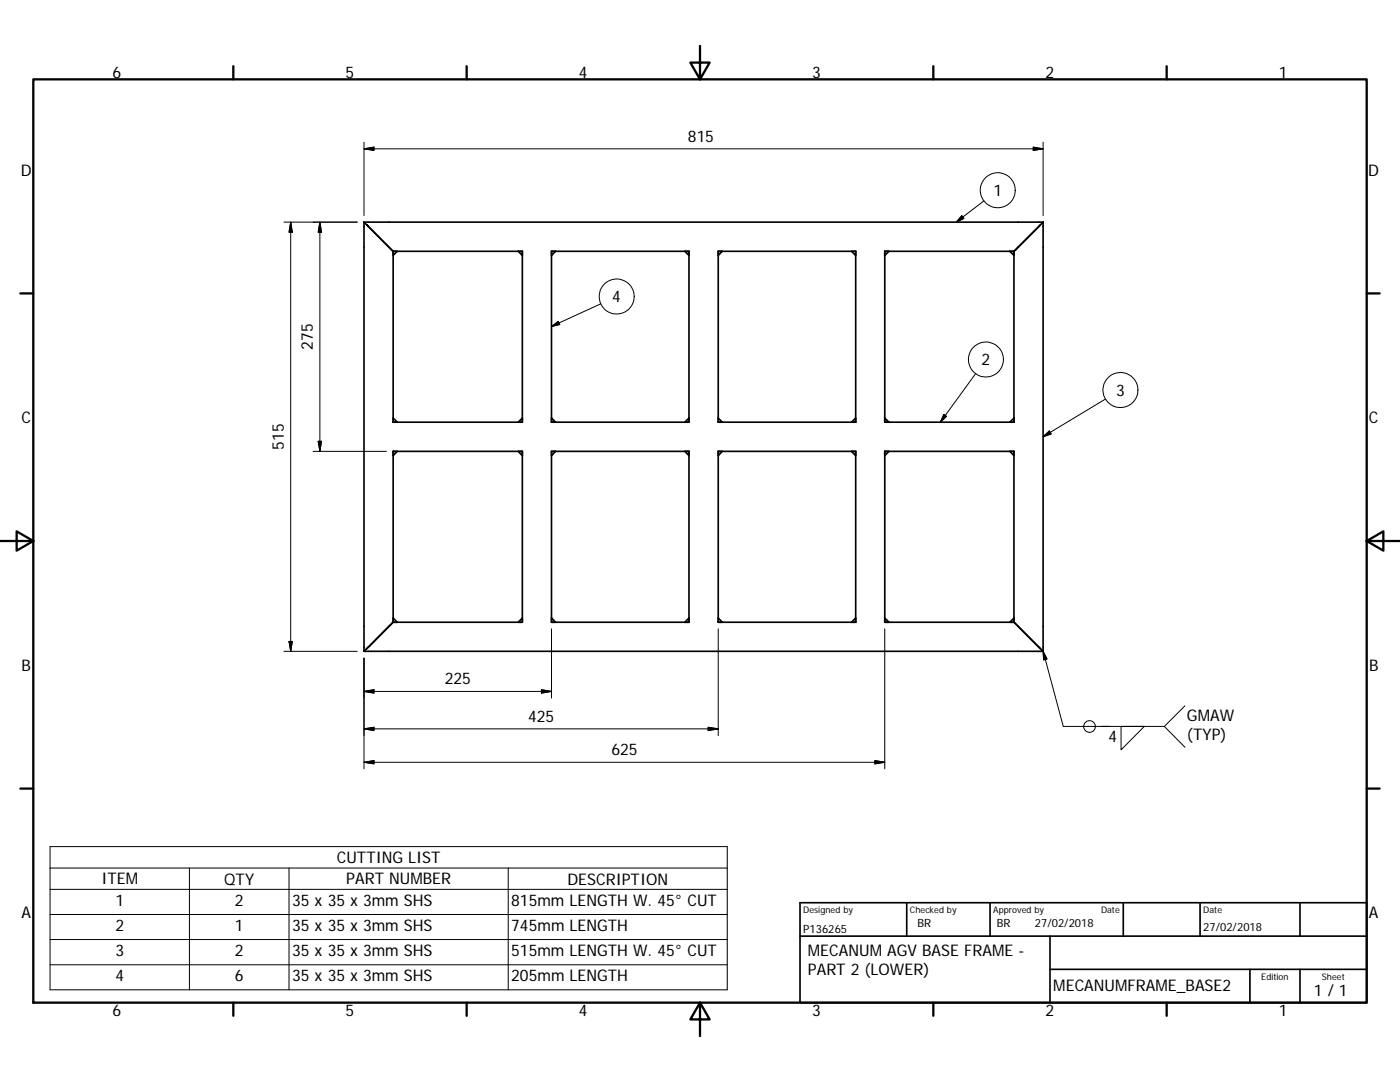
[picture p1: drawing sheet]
<svg xmlns="http://www.w3.org/2000/svg" width="279mm" height="216mm" viewBox="0 0 279 216" stroke-linecap="round" stroke-linejoin="round" font-family="sans-serif">
<g fill="none" stroke="#000" stroke-width=".33">
<path d="M72.6 44.3l.6 .6M72.6 44.3v85.7M72.6 44.3h135.6M73.2 44.9l.3 .3zM73.5 45.2l5 4.9zM78.5 50.1h25.7v34.1h-25.7zM79.3 50.1l-.8 .9M103.4 50.1l.8 .9M110.1 50.1h27.4v34.1h-27.4zM110.9 50.1l-.8 .9M136.7 50.1l.8 .9M143.3 50.1h27.5v34.1h-27.5z"/>
<path d="M144.1 50.1l-.8 .9M169.9 50.1l.9 .9M176.6 50.1h25.8v34.1h-25.8zM177.4 50.1l-.8 .9M201.5 50.1l.9 .9M208.2 44.3v85.7M208.2 44.3l-5.8 5.8M78.5 90.1h25.7v34.1h-25.7zM78.5 83.4l.8 .8M79.3 90.1l-.8 .8M103.4 90.1l.8 .8M104.2 83.4l-.8 .8"/>
<path d="M110.1 90.1h27.4v34.1h-27.4zM110.1 83.4l.8 .8M110.9 90.1l-.8 .8M136.7 90.1l.8 .8M137.5 83.4l-.8 .8M143.3 90.1h27.5v34.1h-27.5zM143.3 83.4l.8 .8M144.1 90.1l-.8 .8M169.9 90.1l.9 .8M170.8 83.4l-.9 .8M176.6 83.4l.8 .8M176.6 90.1h25.8v34.1h-25.8z"/>
<path d="M177.4 90.1l-.8 .8M201.5 90.1l.9 .8M202.4 83.4l-.9 .8M72.6 130h135.6M78.5 123.3l.8 .9M78.5 124.2l-5.9 5.8M104.2 123.3l-.8 .9M110.1 123.3l.8 .9M137.5 123.3l-.8 .9M143.3 123.3l.8 .9M170.8 123.3l-.9 .9M176.6 123.3l.8 .9"/>
<path d="M202.4 124.2l5.8 5.8M202.4 123.3l-.9 .9M159.7 186.8h113.1M159.7 180.1h113.1v20h-113.1zM181 180.1v6.7M197.6 180.1v6.7M209.5 186.8v13.3M209.5 193.4h63.3M224.2 180.1v6.7M239.5 180.1v6.7M249.4 193.4v6.7M259.4 180.1v6.7"/>
<path d="M259.4 193.4v6.7"/>
</g>
<g fill="none" stroke="#000" stroke-width=".46">
<path d="M6.6 15.8h266.2v184.3h-266.2zM46.6 13.2v2.6M93.1 13.2v2.6M139.7 9.2v6.6l-1.9-3.3h3.8l-1.9 3.3M186.3 13.2v2.6M232.8 13.2v2.6M4.1 58.5h2.5M272.8 58.5h2.5M0 107.9h6.6M3.3 106l3.3 1.9-3.3 2zM272.8 107.9l3.3-1.9v3.9zM272.8 107.9h6.6"/>
<path d="M4.1 157.4h2.5M272.8 157.4h2.5M46.6 200.1v2.6M93.1 200.1v2.6M139.7 200.1l1.9 3.3h-3.8l1.9-3.3v6.6M186.3 200.1v2.6M232.8 200.1v2.6"/>
</g>
<g fill="none" stroke="#000" stroke-width=".2">
<path d="M72.6 29.7l2-.3v.6zM72.6 29.7h135.6M72.6 28.4v14.6M206.2 29.4l2 .3-2 .3zM208.2 28.4v14.6M56.7 44.3h14.6M58 44.3l.3 2h-.6zM58 44.3v85.7M63.8 44.3l.4 2h-.7zM63.8 44.3v45.8M191.9 43.1l.5 .5-1.6 .7zM196.4 40.1l-5.6 4.2"/>
<path d="M110.1 65.2l1.3-1.1 .3 .6zM119.9 60.6l-9.8 4.6M194.7 74.5l-7 9.7M220.6 79.6l-12.4 7.5M62.5 90.1h14.6M63.5 88.1h.7l-.4 2zM188.4 82.7l.5 .4-1.2 1.1zM208.2 87.1l1.2-1.1 .4 .6zM56.7 130h14.6M57.7 128h.6l-.3 2zM72.6 138l2-.4v.7zM72.6 138h37.5"/>
<path d="M72.6 131.3v22.1M108.1 137.6l2 .4-2 .3zM110.1 125.5v13.8M143.3 125.5v21.3M176.6 125.5v27.9M208.2 130l4 14.9h9.2M208.2 130l.7 1.5-.6 .2zM72.6 145.4l2-.3v.7zM72.6 152.1l2-.3v.6zM72.6 152.1h104M141.3 145.1l2 .3-2 .4zM143.3 145.4h-70.7"/>
<path d="M174.6 151.8l2 .3-2 .3zM219.7 144.9h12.7M223.7 144.9h4.7l-4.7 4.7zM232.4 144.9l4.1 4.2M236.5 140.8l-4.1 4.1M10 168.9h135.1v28.6h-135.1zM10 173.2h135.1M10 177.5h135.1M37.8 173.2v24.3M57.7 173.2v24.3M101.4 173.2v24.3M10 182.5h135.1"/>
<path d="M10 187.5h135.1M10 192.5h135.1"/>
<circle cx="199.1" cy="38" r="3.5"/>
<circle cx="123.1" cy="59.2" r="3.5"/>
<circle cx="196.8" cy="71.7" r="3.5"/>
<circle cx="223.6" cy="77.8" r="3.5"/>
<circle cx="217.4" cy="145" r="1.16"/>
</g>
<g fill="#000" stroke="#000" stroke-width=".2">
<path d="M72.6 29.7l2-.3v.6zM206.2 29.4l2 .3-2 .3zM58 44.3l.3 2h-.6zM63.8 44.3l.4 2h-.7zM191.9 43.1l.5 .5-1.6 .7zM110.1 65.2l1.3-1.1 .3 .6zM63.5 88.1h.7l-.4 2zM188.4 82.7l.5 .4-1.2 1.1zM208.2 87.1l1.2-1.1 .4 .6zM57.7 128h.6l-.3 2zM72.6 138l2-.4v.7zM108.1 137.6l2 .4-2 .3z"/>
<path d="M208.2 130l.7 1.5-.6 .2zM72.6 145.4l2-.3v.7zM72.6 152.1l2-.3v.6zM141.3 145.1l2 .3-2 .4zM174.6 151.8l2 .3-2 .3z"/>
</g>
<g font-size="3.2">
<text x="22.4" y="15.6">6</text>
<text x="69" y="15.6">5</text>
<text x="115.5" y="15.6">4</text>
<text x="162.1" y="15.6">3</text>
<text x="208.7" y="15.6">2</text>
<text x="255.2" y="15.6">1</text>
<text x="137.3" y="28.3">815</text>
<text x="4.1" y="35">D</text>
<text x="273.1" y="35">D</text>
<text x="198.2" y="39.1">1</text>
<text x="122.2" y="60.3">4</text>
<text x="62.5" y="69.8" transform="rotate(-90 62.5 69.8)">275</text>
<text x="195.9" y="72.9">2</text>
<text x="222.7" y="79">3</text>
<text x="4.3" y="84.4">C</text>
<text x="56.6" y="89.8" transform="rotate(-90 56.6 89.8)">515</text>
<text x="273.2" y="84.4">C</text>
<text x="4.3" y="133.8">B</text>
<text x="88.8" y="136.6">225</text>
<text x="273.2" y="133.8">B</text>
<text x="236.9" y="143.9">GMAW</text>
<text x="105.4" y="144">425</text>
<text x="221.3" y="148">4</text>
<text x="236.9" y="147.7">(TYP)</text>
<text x="122" y="150.7">625</text>
<text x="67.2" y="172.2">CUTTING LIST</text>
<text x="20.2" y="176.5">ITEM</text>
<text x="44.7" y="176.5">QTY</text>
<text x="69.1" y="176.5">PART NUMBER</text>
<text x="113.2" y="176.5">DESCRIPTION</text>
<text x="4.3" y="183.2">A</text>
<text x="23" y="180.8">1</text>
<text x="23" y="185.8">2</text>
<text x="46.9" y="180.8">2</text>
<text x="46.9" y="185.8">1</text>
<text x="58.3" y="180.8">35 x 35 x 3mm SHS</text>
<text x="58.3" y="185.8">35 x 35 x 3mm SHS</text>
<text x="102" y="180.8">815mm LENGTH W. 45° CUT</text>
<text x="102" y="185.8">745mm LENGTH</text>
<text x="273.2" y="183.2">A</text>
<text x="23" y="190.8">3</text>
<text x="46.9" y="190.8">2</text>
<text x="58.3" y="190.8">35 x 35 x 3mm SHS</text>
<text x="102" y="190.8">515mm LENGTH W. 45° CUT</text>
<text x="161.2" y="190.8">MECANUM AGV BASE FRAME -</text>
<text x="23" y="195.8">4</text>
<text x="46.9" y="195.8">6</text>
<text x="58.3" y="195.8">35 x 35 x 3mm SHS</text>
<text x="102" y="195.8">205mm LENGTH</text>
<text x="161.2" y="194.6">PART 2 (LOWER)</text>
<text x="210.2" y="197.7">MECANUMFRAME_BASE2</text>
<text x="22.4" y="202.7">6</text>
<text x="69" y="202.7">5</text>
<text x="115.5" y="202.7">4</text>
<text x="162.1" y="202.7">3</text>
<text x="208.7" y="202.7">2</text>
<text x="255.2" y="202.7">1</text>
<text x="262.2" y="198.7">1 / 1</text>
</g>
<g font-size="2.3">
<text x="183.1" y="184.9">BR</text>
<text x="198.9" y="185">BR</text>
<text x="206.5" y="185.1">27/02/2018</text>
<text x="240.1" y="185.8">27/02/2018</text>
<text x="160.3" y="186.1">P136265</text>
</g>
<g font-size="1.8">
<text x="160.3" y="182.2">Designed by</text>
<text x="181.6" y="182.2">Checked by</text>
<text x="198.2" y="182.2">Approved by</text>
<text x="219.7" y="182.1">Date</text>
<text x="240.1" y="182.1">Date</text>
<text x="251.7" y="195.5">Edition</text>
<text x="263.8" y="195.5">Sheet</text>
</g>
</svg>
